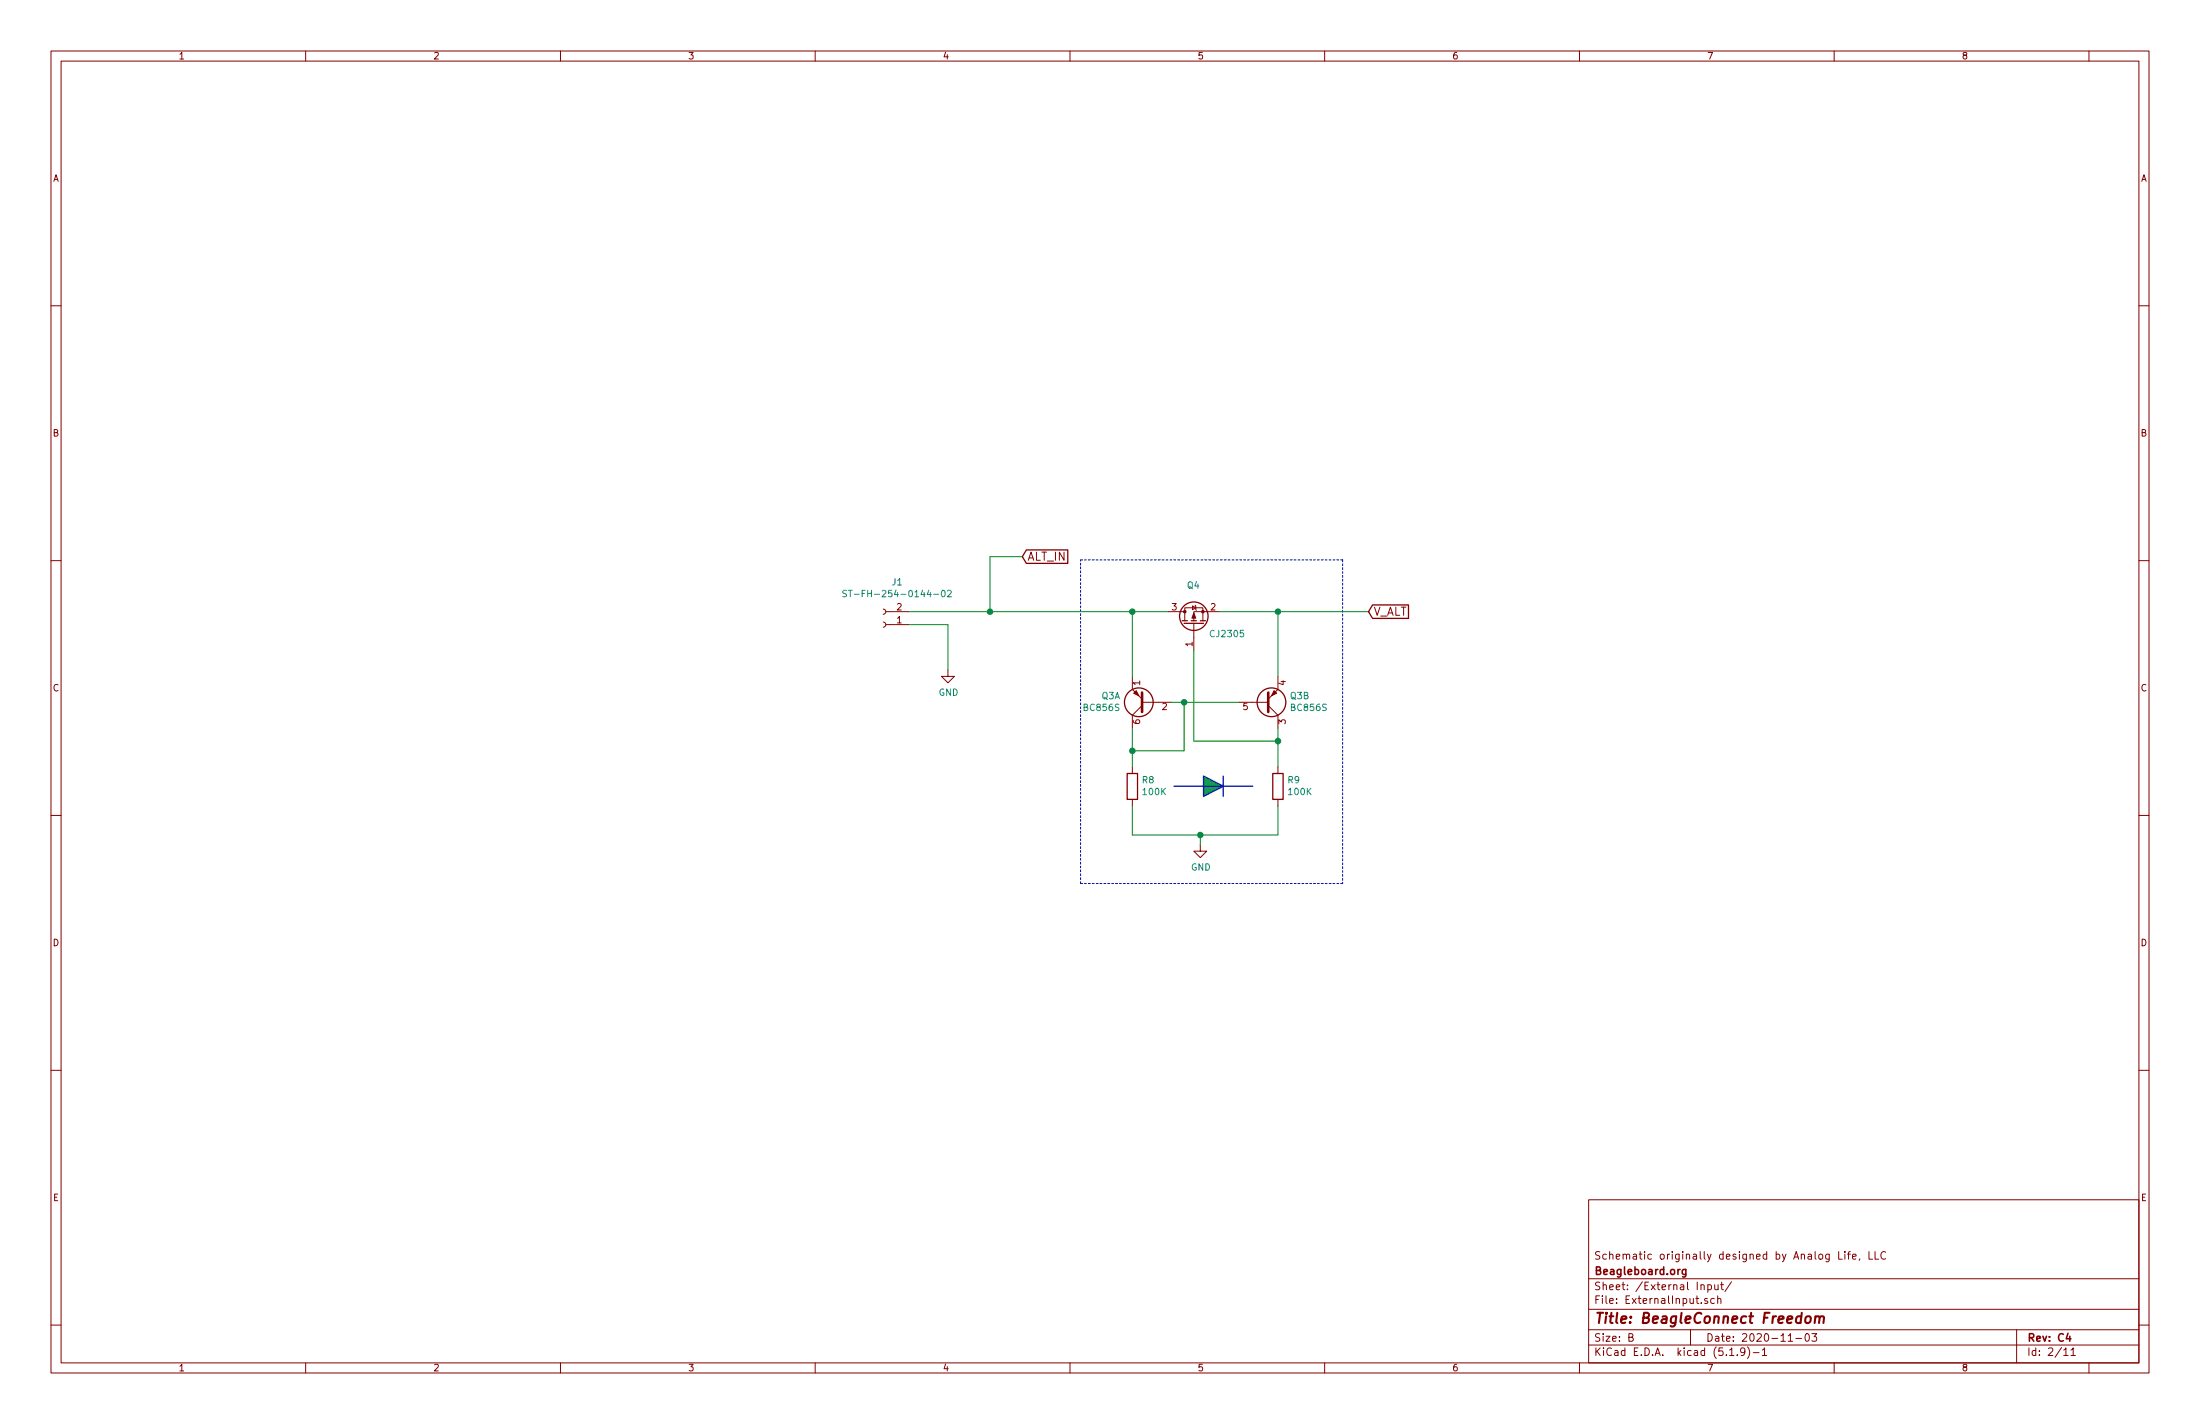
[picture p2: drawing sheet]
EESchema Schematic File Version 4
EELAYER 30 0
EELAYER END
$Descr B 17000 11000
encoding utf-8
Sheet 2 11
Title "BeagleConnect Freedom"
Date "2020-11-03"
Rev "C4"
Comp "Beagleboard.org"
Comment1 "Schematic originally designed by Analog Life, LLC"
Comment2 ""
Comment3 ""
Comment4 ""
$EndDescr
Wire Wire Line
	7025 4825 7325 4825
$Comp
L power:GND #PWR?
U 1 1
P 7325 5175
AR Path="/5D080259" Ref="#PWR?"  Part="1" 
AR Path="/5D0603E8/5D080259" Ref="#PWR02"  Part="1" 
F 0 "#PWR02" H 7325 4925 50  0001 C CNN
F 1 "GND" H 7330 5002 50  0000 C CNN
F 2 "" H 7325 5175 50  0001 C CNN
F 3 "" H 7325 5175 50  0001 C CNN
	1    7325 5175
	1    0    0    -1  
$EndComp
Wire Wire Line
	7325 4825 7325 5175
Wire Wire Line
	7025 4725 7650 4725
Text GLabel 7900 4300 2    63   Input ~ 0
ALT_IN
Wire Wire Line
	7900 4300 7650 4300
Wire Wire Line
	7650 4300 7650 4725
Connection ~ 7650 4725
Text GLabel 10575 4725 2    63   Input ~ 0
V_ALT
Wire Wire Line
	9875 4725 10575 4725
$Comp
L Transistor_BJT:BC856BS Q3
U 1 1
P 8850 5425
F 0 "Q3" H 9041 5379 50  0000 L CNN
F 1 "BC856S" H 9041 5470 50  0000 L CNN
F 2 "Package_TO_SOT_SMD:SOT-363_SC-70-6" H 9050 5525 50  0001 C CNN
F 3 "https://assets.nexperia.com/documents/data-sheet/BC856BS.pdf" H 8850 5425 50  0001 C CNN
F 4 "BC856S" H 8850 5425 50  0001 C CNN "MPN2"
F 5 "SMD Transistor Array 2 PNP -65V-100mA;SOT-363" H 8850 5425 50  0001 C CNN "Seeed Description"
F 6 "305050111" H 8850 5425 50  0001 C CNN "Seeed PN"
F 7 "￥0.1379" H 8850 5425 50  0001 C CNN "Standard Price"
F 8 "JCET" H 8850 5425 50  0001 C CNN "Vendor2"
	1    8850 5425
	-1   0    0    1   
$EndComp
$Comp
L Transistor_BJT:BC856BS Q3
U 2 1
P 9775 5425
F 0 "Q3" H 9965 5379 50  0000 L CNN
F 1 "BC856S" H 9965 5470 50  0000 L CNN
F 2 "Package_TO_SOT_SMD:SOT-363_SC-70-6" H 9975 5525 50  0001 C CNN
F 3 "https://assets.nexperia.com/documents/data-sheet/BC856BS.pdf" H 9775 5425 50  0001 C CNN
	2    9775 5425
	1    0    0    1   
$EndComp
$Comp
L Transistor_FET:BSS84 Q?
U 1 1
P 9225 4825
AR Path="/5D1A71BB/5F9FF499" Ref="Q?"  Part="1" 
AR Path="/5D0603E8/5F9FF499" Ref="Q4"  Part="1" 
F 0 "Q4" V 9525 4775 50  0000 L CNN
F 1 "CJ2305" V 9150 4425 50  0000 L CNN
F 2 "Package_TO_SOT_SMD:SOT-23" H 9425 4750 50  0001 L CIN
F 3 "http://assets.nexperia.com/documents/data-sheet/BSS84.pdf" H 9225 4825 50  0001 L CNN
F 4 "305030014" H 9225 4825 50  0001 C CNN "Seeed PN"
F 5 "CJ2305" H 9225 4825 50  0001 C CNN "MPN2"
F 6 "SMD MOSFET P-CH 8V-4.1A;SOT-23" H 9225 4825 50  0001 C CNN "Seeed Description"
F 7 "JCST" H 9225 4825 50  0001 C CNN "Vendor2"
	1    9225 4825
	0    -1   -1   0   
$EndComp
Wire Wire Line
	9425 4725 9875 4725
Wire Wire Line
	9875 4725 9875 5225
Wire Wire Line
	8750 5225 8750 4725
Wire Wire Line
	8750 4725 9025 4725
$Comp
L Device:R R?
U 1 1
P 8750 6075
AR Path="/5D0620A4/5FA07574" Ref="R?"  Part="1" 
AR Path="/5D0603E8/5FA07574" Ref="R8"  Part="1" 
F 0 "R8" H 8680 6029 50  0000 R CNN
F 1 "100K" H 8680 6120 50  0000 R CNN
F 2 "Resistor_SMD:R_0402_1005Metric" V 8680 6075 50  0001 C CNN
F 3 "~" H 8750 6075 50  0001 C CNN
F 4 "" H 8750 6075 50  0001 C CNN "Population"
F 5 "" H 8750 6075 50  0001 C CNN "Description"
F 6 "Yageo" H 8750 6075 50  0001 C CNN "Vendor1"
F 7 "https://www.digikey.com/product-detail/en/yageo/RC0402JR-07100KL/311-100KJRCT-ND/729363" H 8750 6075 50  0001 C CNN "Link1"
F 8 "RC0402JR-07100KL" H 8750 6075 50  0001 C CNN "MPN1"
F 9 "RES SMD 100K OHM 5% 1/16W 0402" H 8750 6075 50  0001 C CNN "Short Description"
F 10 "0.00139" H 8750 6075 50  0001 C CNN "Standard Price"
F 11 "YAGEO" H 8750 6075 50  0001 C CNN "Vendor2"
F 12 "RC0402FR-07100KL" H 8750 6075 50  0001 C CNN "MPN2"
F 13 "SMD RES 100K-1%-1/16W;0402" H 8750 6075 50  0001 C CNN "Seeed Description"
F 14 "301010456" H 8750 6075 50  0001 C CNN "Seeed PN"
	1    8750 6075
	-1   0    0    1   
$EndComp
$Comp
L Device:R R?
U 1 1
P 9875 6075
AR Path="/5D0620A4/5FA082B2" Ref="R?"  Part="1" 
AR Path="/5D0603E8/5FA082B2" Ref="R9"  Part="1" 
F 0 "R9" H 9805 6029 50  0000 R CNN
F 1 "100K" H 9805 6120 50  0000 R CNN
F 2 "Resistor_SMD:R_0402_1005Metric" V 9805 6075 50  0001 C CNN
F 3 "~" H 9875 6075 50  0001 C CNN
F 4 "" H 9875 6075 50  0001 C CNN "Population"
F 5 "" H 9875 6075 50  0001 C CNN "Description"
F 6 "Yageo" H 9875 6075 50  0001 C CNN "Vendor1"
F 7 "https://www.digikey.com/product-detail/en/yageo/RC0402JR-07100KL/311-100KJRCT-ND/729363" H 9875 6075 50  0001 C CNN "Link1"
F 8 "RC0402JR-07100KL" H 9875 6075 50  0001 C CNN "MPN1"
F 9 "RES SMD 100K OHM 5% 1/16W 0402" H 9875 6075 50  0001 C CNN "Short Description"
F 10 "0.00139" H 9875 6075 50  0001 C CNN "Standard Price"
F 11 "YAGEO" H 9875 6075 50  0001 C CNN "Vendor2"
F 12 "RC0402FR-07100KL" H 9875 6075 50  0001 C CNN "MPN2"
F 13 "SMD RES 100K-1%-1/16W;0402" H 9875 6075 50  0001 C CNN "Seeed Description"
F 14 "301010456" H 9875 6075 50  0001 C CNN "Seeed PN"
	1    9875 6075
	-1   0    0    1   
$EndComp
Wire Wire Line
	8750 5925 8750 5800
Wire Wire Line
	9875 5925 9875 5725
Wire Wire Line
	9225 5025 9225 5725
Wire Wire Line
	9225 5725 9875 5725
Connection ~ 9875 5725
Wire Wire Line
	9875 5725 9875 5625
Wire Wire Line
	9050 5425 9150 5425
Wire Wire Line
	9150 5425 9150 5800
Wire Wire Line
	9150 5800 8750 5800
Connection ~ 9150 5425
Wire Wire Line
	9150 5425 9575 5425
Connection ~ 8750 5800
Wire Wire Line
	8750 5800 8750 5625
Wire Wire Line
	8750 6225 8750 6450
Wire Wire Line
	9875 6450 9875 6225
$Comp
L power:GND #PWR?
U 1 1
P 9275 6525
AR Path="/5FA09F37" Ref="#PWR?"  Part="1" 
AR Path="/5D0603E8/5FA09F37" Ref="#PWR09"  Part="1" 
F 0 "#PWR09" H 9275 6275 50  0001 C CNN
F 1 "GND" H 9280 6352 50  0000 C CNN
F 2 "" H 9275 6525 50  0001 C CNN
F 3 "" H 9275 6525 50  0001 C CNN
	1    9275 6525
	1    0    0    -1  
$EndComp
Wire Wire Line
	9275 6525 9275 6450
Wire Wire Line
	8750 6450 9275 6450
Connection ~ 9275 6450
Wire Wire Line
	9275 6450 9875 6450
Connection ~ 9875 4725
Wire Wire Line
	7650 4725 8750 4725
Connection ~ 8750 4725
Wire Notes Line
	8350 4325 10375 4325
Wire Notes Line
	10375 4325 10375 6825
Wire Notes Line
	10375 6825 8350 6825
Wire Notes Line
	8350 6825 8350 4325
$Comp
L Connector:Conn_01x02_Female J1
U 1 1
P 6825 4825
F 0 "J1" H 6717 4500 50  0000 C CNN
F 1 "ST-FH-254-0144-02" H 6717 4591 50  0000 C CNN
F 2 "Connector_PinSocket_2.54mm:PinSocket_1x02_P2.54mm_Vertical_SMD_Pin1Right" H 6825 4825 50  0001 C CNN
F 3 "http://szsituo.cn/UploadFiles/201594103059740.pdf" H 6825 4825 50  0001 C CNN
F 4 "320031347" H 6825 4825 50  0001 C CNN "Seeed PN"
F 5 "ST-FH-254-0144-02" H 6825 4825 50  0001 C CNN "MPN2"
F 6 "SMD Black Female Header;1*2P-2.54-7.1mm-TYPE-A" H 6825 4825 50  0001 C CNN "Seeed Description"
F 7 "SINOTOP" H 6825 4825 50  0001 C CNN "Vendor2"
	1    6825 4825
	-1   0    0    1   
$EndComp
$EndSCHEMATC
